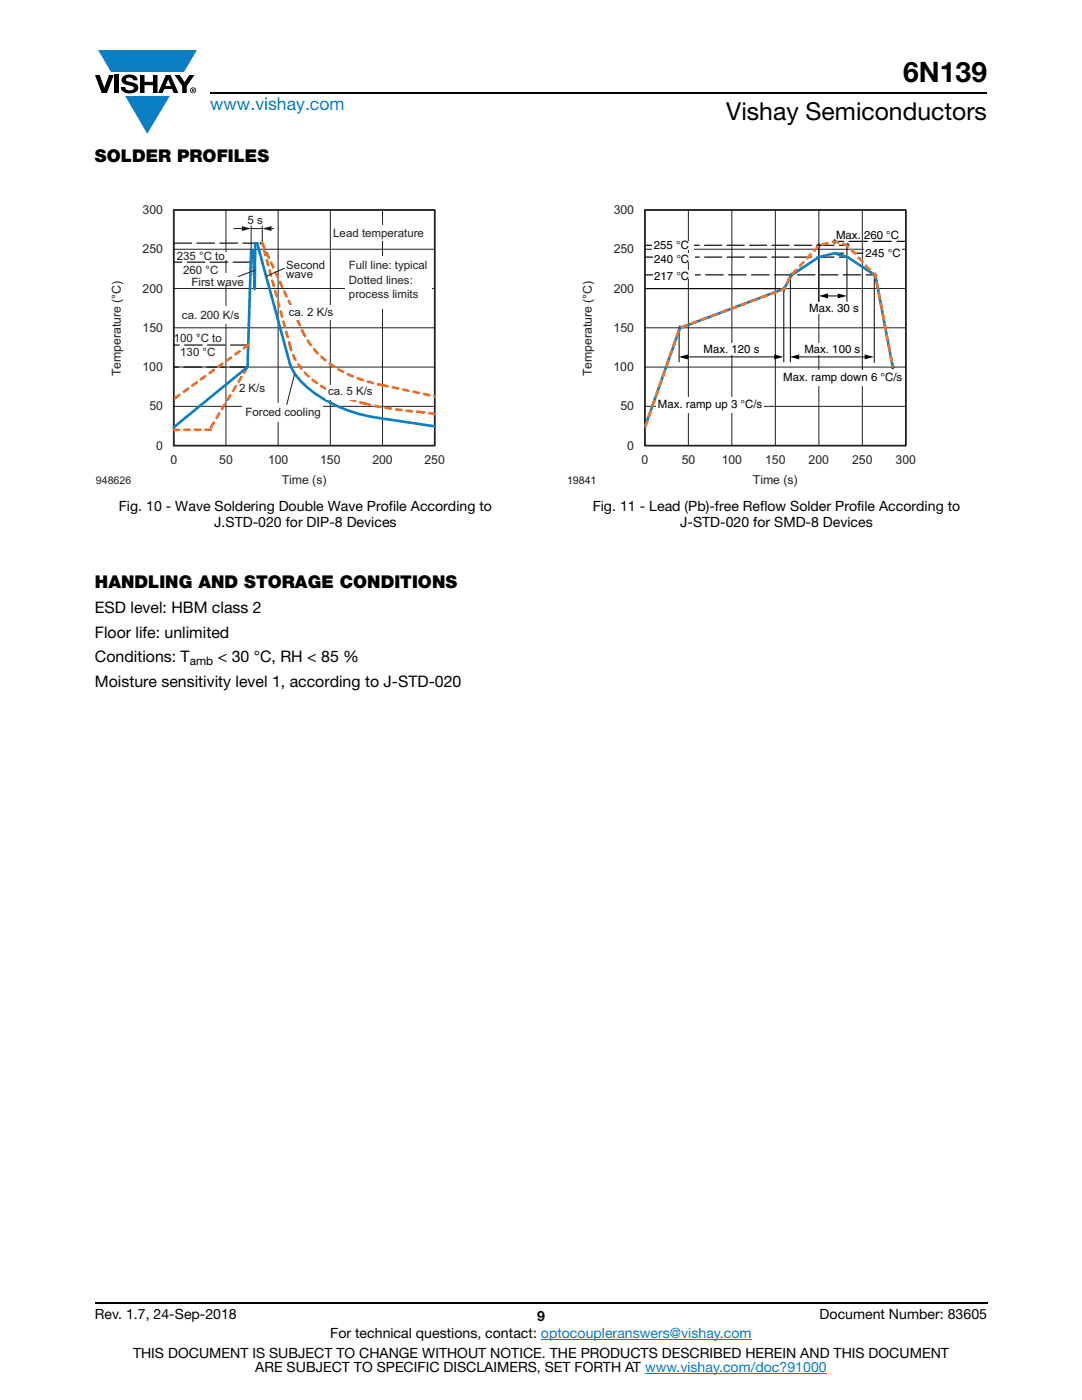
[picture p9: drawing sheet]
<svg xmlns="http://www.w3.org/2000/svg" width="216mm" height="279mm" viewBox="0 0 216 279" stroke-linecap="round" stroke-linejoin="round" font-family="sans-serif">
<g fill="#0a7fc3">
<path d="M19.6 10h19.7l-2.6 4.3h-1.1h-13.5z"/>
<path d="M25 19.2h8.9l-4.5 7.5z"/>
</g>
<g fill="#000">
<path d="M18.9 15h1l.9 2.5 1-2.5h.9l-1.4 3.6h-1zM22.9 15h.9v3.6h-.9zM24.6 15.3a2.1 2.1 0 0 1 2.8 .3l.1 .4h-.9a.79 .79 0 0 0-.7-.5 .79 .79 0 0 0-.8 .4l.3 .3 1 .2a1.08 1.08 0 0 1 1.2 1 1.08 1.08 0 0 1-1.1 1.2 1.73 1.73 0 0 1-2.4-1.2h.9a.96 .96 0 0 0 .8 .6 .96 .96 0 0 0 .9-.4 1.31 1.31 0 0 0-1.2-.6 1.03 1.03 0 0 1-1.1-.6 1.03 1.03 0 0 1 .2-1.1zM27.9 15h.9v1.3h1.7v-1.3h.9v3.6h-.9v-1.6h-1.7v1.6h-.9zM34.8 15h1.1l.9 1.4 1-1.4h1l-1.5 2.2v1.4h-.9v-1.4z"/>
<path d="M33.6 15.9l.5 1.3h-1.1zM33.1 15l-1.6 3.6h1l.3-.8h1.5l.3 .8h1l-1.6-3.6z"/>
<path d="M38.4 17.8h.2v.2h-.2zM38.3 17.7v.7h.1v-.3l.4 .3-.2-.3 .2-.2-.1-.2z"/>
<path d="M38.1 18a.46 .46 0 0 1 .9 0 .46 .46 0 0 1-.9 0zM37.9 18a.6 .6 0 0 0 1.2 0 .6 .6 0 0 0-1.2 0z"/>
</g>
<path d="M42 18.6h155M18.9 260h178.1" fill="none" stroke="#000" stroke-width=".36"/>
<path d="M107.9 267.3h42.1M128.7 274h36.3" fill="none" stroke="#067ec4" stroke-width=".2"/>
<path d="M19.1 37.3h83.7v60.1h-83.7z" fill="#fff"/>
<path d="M34.7 41.9h52v47h-52z" fill="none" stroke="#231f20" stroke-width=".34"/>
<path d="M34.7 49.7h52M34.7 57.6h52M34.7 41.9h52v47h-52zM45.1 41.9v47M55.5 41.9v47M65.9 41.9v47M76.3 41.9v47M34.7 65.4h52M34.7 73.3h52M34.7 81.1h52" fill="none" stroke="#231f20" stroke-width=".2"/>
<path d="M52.3 48.6h-1" fill="none" stroke="#1c1c1a" stroke-width=".42" stroke-dasharray=".7 1.9" stroke-dashoffset=".3"/>
<path d="M51.3 48.6l6.5 23.9a13.3 13.3 0 0 0 5.9 6.6 29.2 29.2 0 0 0 11.2 4.2l11.8 1.8" fill="none" stroke="#e8e7e7" stroke-width=".2"/>
<path d="M57.9 69.3l-5.6-20.7M34.7 85.8l7.4-.1M42.1 85.2l7.3-12M72.9 80.6a24.8 24.8 0 0 1-12-6.2 12 12 0 0 1-3-5.1M84.3 82.3l-6.7-.8-4.6-.9M86.7 82.6l-2.4-.3" fill="none" stroke="#ef6c22" stroke-width=".53" stroke-dasharray="1.1 1.1"/>
<path d="M68.9 51h17.3v10.6h-17.3z" fill="#fff"/>
<path d="M34.7 48.5h16.2M50 52.3h-15.3M49.4 73.2h-14.7M49.5 68.9h-14.8" fill="none" stroke="#010202" stroke-width=".23" stroke-dasharray="3.5 1.1"/>
<path d="M36.6 50.4h9.8v1.5h-9.8z" fill="#fff"/>
<path d="M46.7 45.6h1.9M50.1 45.1v5M52.3 45.1v3.5" fill="none" stroke="#1c1c1a" stroke-width=".2"/>
<path d="M48.3 45.1l1.8 .5-1.8 .5z" fill="#1c1c1a"/>
<path d="M53.8 45.6h.8" fill="none" stroke="#1c1c1a" stroke-width=".2"/>
<path d="M52.3 45.6l1.9-.5v1z" fill="#1c1c1a"/>
<path d="M41.2 54.6h6.5v2.3h-6.5z" fill="#fff"/>
<path d="M86.7 85.1l-11.8-1.8a27.5 27.5 0 0 1-15-7.4 8.9 8.9 0 0 1-2.1-3.4l-6.5-23.9h-.4l-.1 9.1-.3-7.6h-.4l-.7 23.1-14.7 12.1" fill="none" stroke="#0a7fc3" stroke-width=".53"/>
<path d="M50.1 45.6h2.2" fill="none" stroke="#1c1c1a" stroke-width=".2"/>
<g fill="#fff">
<path d="M66.4 44.9h11.7v3.2h-11.7z"/>
<path d="M35.9 61.2h12.9v3.4h-12.9z"/>
<path d="M48.3 80.4h16.2v3.8h-16.2z"/>
<path d="M65.2 76.8h9.5v2.9h-9.5z"/>
</g>
<path d="M52.3 48.6l8.1 17.5M49.5 68.9l-14.8 10.7M60.4 66.1a18.4 18.4 0 0 0 11.2 9.5l4.7 1.3M76.3 76.9l10.4 2.2" fill="none" stroke="#ef6c22" stroke-width=".53" stroke-dasharray="1.1 1.1"/>
<path d="M57.3 60.8h9.5v2.9h-9.5z" fill="#fff"/>
<path d="M50.9 53.9l-3.4 1.3M56.8 53.5l-3.7 1.6M58.8 74.7l-1.6 6.1" fill="none" stroke="#1c1c1a" stroke-width=".2"/>
<path d="M113.1 37.3h83.7v60.1h-83.7z" fill="#fff"/>
<path d="M128.7 41.9h52v47h-52z" fill="none" stroke="#231f20" stroke-width=".34"/>
<path d="M128.7 41.9h52v47h-52M128.7 49.7h52M128.7 57.6h52M128.7 41.9v47M137.4 41.9v47M146 41.9v47M154.7 41.9v47M163.4 41.9v47M172.1 41.9v47M128.7 65.4h52M128.7 73.3h52M128.7 81.1h52" fill="none" stroke="#231f20" stroke-width=".2"/>
<path d="M135.7 65.1l.2 .4-.2 .3-.3-.3z" fill="#2b2e30"/>
<path d="M135.9 65.5l-.2-.4-.3 .4 .3 .3" fill="none" stroke="#2b2e30" stroke-width=".3"/>
<path d="M156.5 57.3l.2 .3-.2 .4-.3-.4z" fill-rule="evenodd" fill="#2b2e30"/>
<path d="M156.5 57.3l.2 .3-.2 .4-.3-.4z" fill="none" stroke="#2b2e30" stroke-width=".3"/>
<path d="M157.9 54.6l.2 .4-.2 .3-.3-.3z" fill-rule="evenodd" fill="#2b2e30"/>
<path d="M157.9 54.6l.2 .4-.2 .3-.3-.3z" fill="none" stroke="#2b2e30" stroke-width=".3"/>
<path d="M163.4 48.7l.2 .3-.2 .3-.2-.3z" fill-rule="evenodd" fill="#2b2e30"/>
<path d="M163.4 48.7l.2 .3-.2 .3-.2-.3z" fill="none" stroke="#2b2e30" stroke-width=".3"/>
<path d="M166.5 47.9l.3 .3-.3 .3-.2-.3z" fill-rule="evenodd" fill="#2b2e30"/>
<path d="M166.5 47.9l.3 .3-.3 .3-.2-.3z" fill="none" stroke="#2b2e30" stroke-width=".3"/>
<path d="M169.1 48.7l.3 .3-.3 .3-.2-.3z" fill-rule="evenodd" fill="#2b2e30"/>
<path d="M169.1 48.7l.3 .3-.3 .3-.2-.3z" fill="none" stroke="#2b2e30" stroke-width=".3"/>
<path d="M174.7 54.6l.2 .4-.2 .3-.3-.3z" fill-rule="evenodd" fill="#2b2e30"/>
<path d="M174.7 54.6l.2 .4-.2 .3-.3-.3z" fill="none" stroke="#2b2e30" stroke-width=".3"/>
<path d="M178.1 72.9l.3 .3-.3 .4-.2-.4z" fill-rule="evenodd" fill="#2b2e30"/>
<path d="M178.1 72.9l.3 .3-.3 .4-.2-.4z" fill="none" stroke="#2b2e30" stroke-width=".35"/>
<path d="M128.8 57.6h27.7" fill="none" stroke="#000" stroke-width=".2"/>
<path d="M128.8 51.3h1.8M166.5 50.5h1.8M167.5 51.3h1.7M170.4 50.5h1.8" fill="none" stroke="#000" stroke-width=".23"/>
<path d="M166.4 51.3h-35.3" fill="none" stroke="#000" stroke-width=".23" stroke-dasharray="3.4 1"/>
<path d="M130.3 50.5h8.2v1.8h-8.2z" fill="#fff"/>
<path d="M128.8 54.9h1.8M172.8 54.9h1.8" fill="none" stroke="#000" stroke-width=".23"/>
<path d="M171.8 54.9h-40.7" fill="none" stroke="#000" stroke-width=".23" stroke-dasharray="3.5 1.1"/>
<path d="M130.3 53.9h8.3v1.7h-8.3z" fill="#fff"/>
<path d="M164.9 59.1h2.6" fill="none" stroke="#000" stroke-width=".2"/>
<path d="M163.4 59.1l1.8-.5v.9zM167.2 58.6l1.8 .5-1.8 .4z" fill="#000"/>
<path d="M128.8 48.9h1.8M166.5 48.2h1.8M167.5 48.9h1.7M179 48.2h1.7" fill="none" stroke="#000" stroke-width=".23"/>
<path d="M166.4 48.9h-35.3" fill="none" stroke="#000" stroke-width=".23" stroke-dasharray="3.4 1"/>
<path d="M169.4 48.2h9" fill="none" stroke="#000" stroke-width=".23" stroke-dasharray="3.7 1.1"/>
<g fill="#fff">
<path d="M130.3 48h8.2v1.8h-8.2z"/>
<path d="M172.4 49.4h7.6v2.2h-7.6z"/>
</g>
<path d="M156.4 57.5v14.7M157.7 55v17.2M163.4 49v11.2M169 49.2v11M174.4 54.9v17.4M135.5 65.4v6.8M136.9 71.2h17.9M159.1 71.2h13.8" fill="none" stroke="#000" stroke-width=".2"/>
<path d="M135.4 71.2l1.9-.5v1zM154.5 70.7l1.8 .5-1.8 .5zM157.6 71.2l1.9-.5v1zM172.5 70.7l1.9 .5-1.9 .5z" fill="#000"/>
<g fill="#fff">
<path d="M161.2 60.4h10.2v2.3h-10.2z"/>
<path d="M160.3 68.6h11.5v2.2h-11.5z"/>
<path d="M140.2 68.6h11.5v2.2h-11.5z"/>
<path d="M156.1 73.8h24.1v3h-24.1z"/>
<path d="M131 79.3h21.4v3h-21.4z"/>
</g>
<path d="M178.1 73.2l-3.4-18.2-5.6-3.7-2.6-.8-3.1 .8-5.5 3.7-1.4 2.6-20.8 7.9-7 19.6" fill="none" stroke="#0982c5" stroke-width=".53"/>
<path d="M128.8 85.1l6.9-19.7 20.9-7.7 1.3-2.8 5.5-6 2.8-.6a7.3 7.3 0 0 1 2.9 .9l3.1 3 2.5 2.9 3.4 18" fill="none" stroke="#f37328" stroke-width=".53" stroke-dasharray="1.1 1.1"/>
<text font-size="5.6" x="180.2" y="16.4">6N139</text>
<text font-size="4.9" x="144.9" y="24">Vishay Semiconductors</text>
<text font-size="3.5" fill="#067ec4" x="42" y="21.9">www.vishay.com</text>
<g font-size="3.5">
<text x="18.9" y="32.3">SOLDER PROFILES</text>
<text x="18.9" y="117.3">HANDLING AND STORAGE CONDITIONS</text>
</g>
<g font-size="3.2">
<text x="18.9" y="122.3">ESD level: HBM class 2</text>
<text x="18.9" y="127.3">Floor life: unlimited</text>
<text x="18.9" y="132.2">Conditions: T</text>
<text x="18.9" y="137.2">Moisture sensitivity level 1, according to J-STD-020</text>
<text x="43.5" y="132.2">&lt; 30 °C, RH &lt; 85 %</text>
</g>
<g font-size="2.8">
<text x="23.7" y="102">Fig. 10 - Wave Soldering Double Wave Profile According to</text>
<text x="42.7" y="105.2">J.STD-020 for DIP-8 Devices</text>
<text x="118.3" y="102">Fig. 11 - Lead (Pb)-free Reflow Solder Profile According to</text>
<text x="135.7" y="105.2">J-STD-020 for SMD-8 Devices</text>
<text x="18.9" y="263.3">Rev. 1.7, 24-Sep-2018</text>
<text x="107.2" y="263.6">9</text>
<text x="163.6" y="263.3">Document Number: 83605</text>
<text x="65.9" y="267.1">For technical questions, contact: optocoupleranswers@vishay.com</text>
<text x="26.5" y="271">THIS DOCUMENT IS SUBJECT TO CHANGE WITHOUT NOTICE. THE PRODUCTS DESCRIBED HEREIN AND THIS DOCUMENT</text>
<text x="50.9" y="273.8">ARE SUBJECT TO SPECIFIC DISCLAIMERS, SET FORTH AT www.vishay.com/doc?91000</text>
</g>
<g font-size="2.5" fill="#231f20">
<text x="28.5" y="42.7">300</text>
<text x="122.5" y="42.7">300</text>
<text x="28.5" y="50.5">250</text>
<text x="122.5" y="50.5">250</text>
<text x="28.4" y="58.4">200</text>
<text x="122.5" y="58.4">200</text>
<text x="28.4" y="66.2">150</text>
<text x="122.4" y="66.2">150</text>
<text x="24.1" y="75.1" transform="rotate(-90 24.1 75.1)">Temperature (°C)</text>
<text x="28.4" y="74.1">100</text>
<text x="118.1" y="75.1" transform="rotate(-90 118.1 75.1)">Temperature (°C)</text>
<text x="122.4" y="74.1">100</text>
<text x="29.8" y="81.9">50</text>
<text x="123.8" y="81.9">50</text>
<text x="31.2" y="89.7">0</text>
<text x="125.2" y="89.7">0</text>
<text x="34" y="92.5">0</text>
<text x="43.8" y="92.7">50</text>
<text x="53.5" y="92.7">100</text>
<text x="63.9" y="92.7">150</text>
<text x="74.3" y="92.7">200</text>
<text x="84.7" y="92.7">250</text>
<text x="128" y="92.7">0</text>
<text x="136" y="92.7">50</text>
<text x="144" y="92.7">100</text>
<text x="152.7" y="92.7">150</text>
<text x="161.4" y="92.7">200</text>
<text x="170" y="92.7">250</text>
<text x="178.7" y="92.7">300</text>
<text x="56.2" y="96.6">Time (s)</text>
<text x="150.2" y="96.6">Time (s)</text>
</g>
<text font-size="2.4" x="37.8" y="132.8">amb</text>
<g font-size="2.3" fill="#1c1c1a">
<text x="49.4" y="44.7">5 s</text>
<text x="35.3" y="51.9">235 °C to</text>
<text x="57.1" y="53.7">Second</text>
<text x="36.5" y="54.6">260 °C</text>
<text x="38.2" y="57.2">First wave</text>
<text x="57.1" y="55.5">wave</text>
<text x="36.3" y="63.7">ca. 200 K/s</text>
<text x="57.6" y="63">ca. 2 K/s</text>
<text x="34.7" y="68.3">100 °C to</text>
<text x="36" y="71">130 °C</text>
<text x="47.7" y="78.2">2 K/s</text>
<text x="49" y="83">Forced cooling</text>
<text x="65.5" y="78.9">ca. 5 K/s</text>
</g>
<g font-size="2.3" fill="#231f20">
<text x="66.5" y="47.3">Lead temperature</text>
<text x="69.6" y="53.6">Full line: typical</text>
<text x="69.6" y="56.8">Dotted lines:</text>
<text x="69.6" y="59.5">process limits</text>
</g>
<g font-size="2.3">
<text x="166.8" y="47.6">Max. 260 °C</text>
<text x="130.5" y="49.8">255 °C</text>
<text x="130.5" y="52.4">240 °C</text>
<text x="172.7" y="51.2">245 °C</text>
<text x="130.5" y="55.8">217 °C</text>
<text x="161.5" y="62.3">Max. 30 s</text>
<text x="140.4" y="70.5">Max. 120 s</text>
<text x="160.5" y="70.5">Max. 100 s</text>
<text x="156.3" y="76.1">Max. ramp down 6 °C/s</text>
<text x="131.3" y="81.5">Max. ramp up 3 °C/s</text>
</g>
<text font-size="2.1" fill="#1c1c1a" x="19.1" y="96.7">948626</text>
<text font-size="2.1" fill="#121617" x="113.1" y="96.7">19841</text>
</svg>
